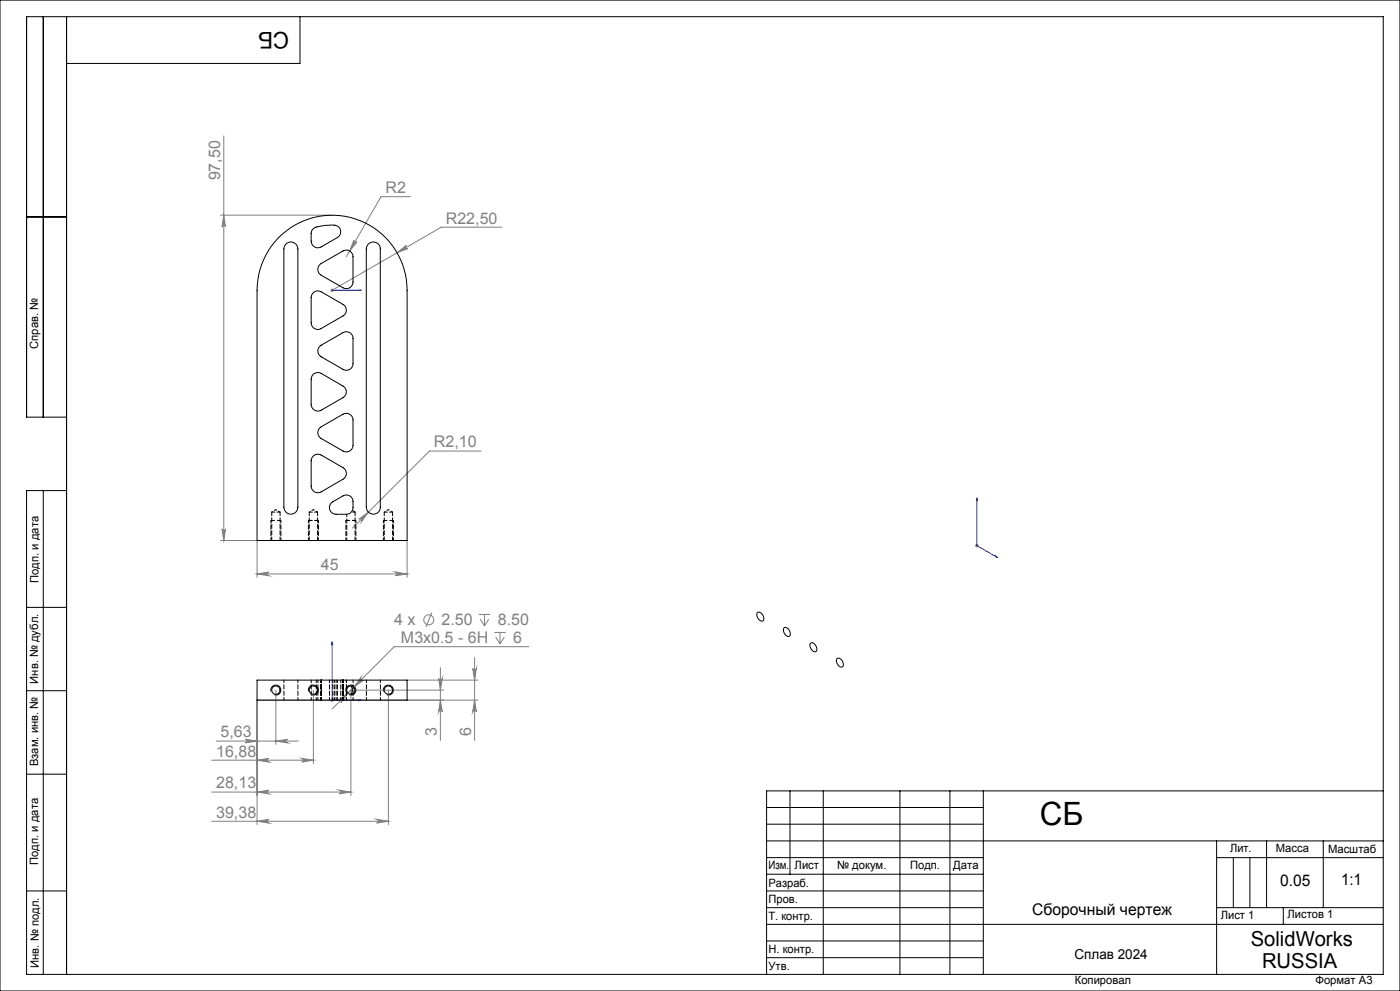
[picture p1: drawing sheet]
<svg xmlns="http://www.w3.org/2000/svg" width="420mm" height="297mm" viewBox="0 0 420 297" stroke-linecap="round" stroke-linejoin="round" font-family="sans-serif">
<g fill="none" stroke="#808080" stroke-width=".3">
<path d="M67.1 40.7v121.3M123.1 58.9h-8.8l-10.4 18M66.1 64.5h33.5M67.1 64.5l.6 3.5a.53 .53 0 0 0-.6-.5 .53 .53 0 0 0-.5 .5zM106.2 71.9a.55 .55 0 0 0 .2 .7 .55 .55 0 0 0 .7-.1l-2.2 2.7zM119.1 75.7l2.8-2.2a.55 .55 0 0 0-.2 .7 .55 .55 0 0 0 .7 .3zM150.6 68.1h-18.2l-32.8 18.9M99.1 87h1M99.3 86.6l.7 .7M99.6 86.5v1M100 86.6l-.7 .7M144.3 135.2h-15.5l-23 23.1"/>
<path d="M66.6 158.5a.53 .53 0 0 0 .5 .5 .53 .53 0 0 0 .6-.5l-.6 3.5zM107.7 155.6l2.8-2.1-2.1 2.8a.55 .55 0 0 0 0-.7 .55 .55 0 0 0-.7 0zM66.1 162h11v11M77.1 172h45M77.1 172l3.5-.6a.55 .55 0 0 0-.5 .6 .55 .55 0 0 0 .5 .5zM118.6 171.4l3.5 .6-3.5 .5a.55 .55 0 0 0 .5-.5 .55 .55 0 0 0-.5-.6zM122.1 162v11M292.6 163.5h1M292.7 163.2l.7 .7M293.1 163v1M293.4 163.2l-.7 .7M129.5 183.6l-1.7 4.3"/>
<path d="M142.4 197.1v24.8M143.6 184.1h3.4M144 185.5l1.3 2.1M145.3 184.1v3.5M146.6 185.5l-1.3 2.1M148.3 189.5h3.4M148.7 190.9l1.3 2.1M150 189.5v3.5M151.3 190.9l-1.3 2.1M158.7 193.8h-40.4l-18.7 18.7M77.1 209.8v37.3M82.8 206.8v16.3"/>
<path d="M94 206.8v22M99.3 209.5l.7 .7M99.6 209.3v1M100 209.5l-.7 .7M101.5 209.8l2.9-2.1-2.1 2.9a.54 .54 0 0 0 0-.8 .54 .54 0 0 0-.8 0zM108.2 203.1a.55 .55 0 0 0 .1 .7 .55 .55 0 0 0 .7 .1l-2.8 2zM116.5 206.8v40.3M122.1 203.8h21.3M131.6 203.3a.55 .55 0 0 0 .5 .5 .55 .55 0 0 0 .6-.5l-.6 3.5zM132.1 209.8l.6 3.5a.55 .55 0 0 0-.6-.5 .55 .55 0 0 0-.5 .5zM132.1 200.1v21.8M133.1 206.8h-27.8v31.6"/>
<path d="M141.8 200.3a.55 .55 0 0 0 .6 .5 .55 .55 0 0 0 .5-.5l-.5 3.5zM142.4 209.8l.5 3.5a.55 .55 0 0 0-.5-.5 .55 .55 0 0 0-.6 .5zM143.4 209.8h-66.2M63.5 237.4h41.8M63.5 227.8h30.5M64.8 222.1h24.7M73.6 221.6l3.5 .5-3.5 .5a.53 .53 0 0 0 .5-.5 .53 .53 0 0 0-.5-.5zM77.1 237.4l3.5-.6a.55 .55 0 0 0-.5 .6 .55 .55 0 0 0 .5 .5zM77.1 227.8l3.5-.5a.55 .55 0 0 0-.5 .5 .55 .55 0 0 0 .5 .6zM82.8 222.1l3.5-.5a.53 .53 0 0 0-.6 .5 .53 .53 0 0 0 .6 .5zM90.5 227.3l3.5 .5-3.5 .6a.55 .55 0 0 0 .5-.6 .55 .55 0 0 0-.5-.5zM101.7 236.8l3.6 .6-3.6 .5a.55 .55 0 0 0 .6-.5 .55 .55 0 0 0-.6-.6z"/>
<path d="M63.5 246.1h53M77.1 246.1l3.5-.5a.55 .55 0 0 0-.5 .5 .55 .55 0 0 0 .5 .6zM113 245.6l3.5 .5-3.5 .6a.55 .55 0 0 0 .5-.6 .55 .55 0 0 0-.5-.5z"/>
<circle cx="128.6" cy="185.8" r="1.51"/>
</g>
<g fill="none" stroke="#000" stroke-width=".3">
<path d="M0 0h420v297h-420zM13 5v120M20 5v287M90 5v14h-70M8 65h12M20 125h-12v-120h407v287h-407v-145h12M13 147v145M8 182h12M227.3 183.5a1.68 1.68 0 0 1 1.5 2.6 1.79 1.79 0 0 1-1.5-2.6zM235.2 188.1a1.68 1.68 0 0 1 1.6 .8 1.68 1.68 0 0 1 0 1.8 1.79 1.79 0 0 1-1.6-2.6zM243 192.9a1.2 1.2 0 0 1 1.9 1l.1 .3a.77 .77 0 0 1-.3 1.1 .77 .77 0 0 1-1-.4l-.7-1zM251.1 197.3a1.66 1.66 0 0 1 1.6 .8 1.66 1.66 0 0 1 0 1.8 1.78 1.78 0 0 1-1.6-2.6z"/>
<path d="M8 207h12M81.3 207.2a1.5 1.5 0 0 1 1.3-1.9 1.5 1.5 0 0 1 1.7 1.7 1.5 1.5 0 0 1-1.9 1.3M92.6 207.2a1.5 1.5 0 0 1 1.3-1.9 1.5 1.5 0 0 1 1.6 1.7 1.5 1.5 0 0 1-1.9 1.3M103.8 207.2a1.5 1.5 0 0 1 1.3-1.9 1.5 1.5 0 0 1 1.7 1.7 1.5 1.5 0 0 1-1.9 1.3M115 207.2a1.51 1.51 0 0 1 1.3-1.9 1.51 1.51 0 0 1 1.7 1.6 1.51 1.51 0 0 1-1.9 1.4M8 232h12M237 237v25M247 237v55M270 237v55M285 237v55M295 237v55M415 237h-185v55"/>
<path d="M230 257h65M230 242h65M230 247h65M230 252h185M365 252v40M365 257h50M370 257v15M375 257v15M380 252v20M397 252v20M8 267h12M230 262h65"/>
<path d="M230 267h65M230 272h65M230 277h185M365 272h50M385 272v5M230 282h65M230 287h65"/>
</g>
<path d="M81.3 156h3M92.5 156h3M103.8 156h3M115 156h3" fill="none" stroke="#000" stroke-width=".3" stroke-dasharray="1.3 .6" stroke-dashoffset=".1" stroke-linecap="butt"/>
<path d="M92.8 156h2.5M104 156h2.5" fill="none" stroke="#000" stroke-width=".3" stroke-dasharray="1.3 .6" stroke-dashoffset=".3" stroke-linecap="butt"/>
<path d="M99.4 87h.4zM99.6 87h.1M99.6 87h8.8M108.4 87h-.9h.9M293.1 149.3l.1 .8-.3-.2zM293.1 149.3v14.2l6.2 3.6M298.6 166.5l.7 .6-.7-.2zM99.6 192.4v17.4h8.8M99.6 192.4l.2 .8h-.4zM107.5 209.6l.9 .2-.9 .2z" fill="none" stroke="#00f" stroke-width=".3"/>
<path d="M81.3 156v6M92.5 156v6M103.8 156v6M115 156v6M84.3 162v-6M95.5 162v-6M106.8 162v-6M118 162v-6" fill="none" stroke="#000" stroke-width=".3" stroke-dasharray="1.3 .6" stroke-dashoffset=".5"/>
<path d="M81.3 156h.1M92.5 156h.1M92.8 156h.1M103.8 156h.1M104 156h.1M115 156h.1" fill="none" stroke="#000" stroke-width=".3" stroke-dasharray="1.3 .6"/>
<g fill="#00f">
<path d="M107.5 87h.9zM99.4 87h.4z"/>
<path d="M107.5 209.6l.9 .2-.9 .2zM99.6 192.4l.2 .8h-.4z"/>
<path d="M298.6 166.5l.7 .6-.7-.2zM293.1 149.3l.1 .8-.3-.2z"/>
</g>
<g fill="#808080">
<path d="M77.1 172l3.5-.6a.55 .55 0 0 0-.5 .6 .55 .55 0 0 0 .5 .5zM118.6 171.4l3.5 .6-3.5 .5a.55 .55 0 0 0 .5-.5 .55 .55 0 0 0-.5-.6zM106.2 71.9l-1.3 3.3 2.2-2.7a.55 .55 0 0 1-.7 .1 .55 .55 0 0 1-.2-.7zM119.1 75.7l3.3-1.2a.55 .55 0 0 1-.7-.3 .55 .55 0 0 1 .2-.7zM107.7 155.6a.55 .55 0 0 1 .7 0 .55 .55 0 0 1 0 .7l2.1-2.8zM101.5 209.8a.54 .54 0 0 1 .8 0 .54 .54 0 0 1 0 .8l2.1-2.9zM108.2 203.1l-2 2.8 2.8-2a.55 .55 0 0 1-.7-.1 .55 .55 0 0 1-.1-.7zM77.1 237.4l3.5-.6a.55 .55 0 0 0-.5 .6 .55 .55 0 0 0 .5 .5zM101.7 236.8l3.6 .6-3.6 .5a.55 .55 0 0 0 .6-.5 .55 .55 0 0 0-.6-.6zM73.6 221.6l3.5 .5-3.5 .5a.53 .53 0 0 0 .5-.5 .53 .53 0 0 0-.5-.5zM82.8 222.1l3.5-.5a.53 .53 0 0 0-.6 .5 .53 .53 0 0 0 .6 .5zM77.1 227.8l3.5-.5a.55 .55 0 0 0-.5 .5 .55 .55 0 0 0 .5 .6zM90.5 227.3l3.5 .5-3.5 .6a.55 .55 0 0 0 .5-.6 .55 .55 0 0 0-.5-.5zM77.1 246.1l3.5-.5a.55 .55 0 0 0-.5 .5 .55 .55 0 0 0 .5 .6zM113 245.6l3.5 .5-3.5 .6a.55 .55 0 0 0 .5-.6 .55 .55 0 0 0-.5-.5z"/>
<path d="M66.6 158.5a.53 .53 0 0 0 .5 .5 .53 .53 0 0 0 .6-.5l-.6 3.5zM67.1 64.5l.6 3.5a.53 .53 0 0 0-.6-.5 .53 .53 0 0 0-.5 .5zM132.1 209.8l.6 3.5a.55 .55 0 0 0-.6-.5 .55 .55 0 0 0-.5 .5zM131.6 203.3a.55 .55 0 0 0 .5 .5 .55 .55 0 0 0 .6-.5l-.6 3.5z"/>
<path d="M141.8 200.3a.55 .55 0 0 0 .6 .5 .55 .55 0 0 0 .5-.5l-.5 3.5zM142.4 209.8l.5 3.5a.55 .55 0 0 0-.5-.5 .55 .55 0 0 0-.6 .5z"/>
</g>
<g fill="none" stroke="#000" stroke-width=".3">
<path d="M83.4 71.4a22.5 22.5 0 0 1 24.6-5.3 22.5 22.5 0 0 1 14.1 20.9v75h-45v-75a22.7 22.7 0 0 1 6.3-15.6zM85.7 73.2a2.1 2.1 0 0 1 2.3-.5 2.1 2.1 0 0 1 1.4 1.9v77.4a2.1 2.1 0 0 1-2.1 2.1 2.1 2.1 0 0 1-2.1-2.1v-77.4zM93.8 68.8a8.4 8.4 0 0 1 5.1-1.3 2.38 2.38 0 0 1 3.3 2.2l-.6 1.2-5.3 3.1a2.01 2.01 0 0 1-3-1.7l.1-2.6zM96 79.3l6.9-4.1a1.99 1.99 0 0 1 3 1.7v7.6a2.01 2.01 0 0 1-3 1.8l-6.6-3.8a2.01 2.01 0 0 1-.3-3.2zM110.4 73.2a2.1 2.1 0 0 1 2.3-.5 2.1 2.1 0 0 1 1.4 1.9v77.4a2.1 2.1 0 0 1-2.1 2.1 2.1 2.1 0 0 1-2.1-2.1v-77.4zM94.2 87.6a1.91 1.91 0 0 1 2.1-.1l6.6 3.7a2 2 0 0 1 0 3.5l-6.6 3.8a2.01 2.01 0 0 1-3-1.8v-7.5l.3-.9zM94.2 112l1.3-.3 .8 .2 6.6 3.8a1.99 1.99 0 0 1 0 3.5l-6.6 3.7a2.01 2.01 0 0 1-3-1.7v-7.5l.3-1zM96 103.7l6.9-4a1.99 1.99 0 0 1 3 1.7v7.6a1.99 1.99 0 0 1-3 1.7l-6.6-3.8a1.97 1.97 0 0 1-.3-3.2zM93.8 136.8l.4-.3a1.91 1.91 0 0 1 2.1-.1l6.6 3.8a2 2 0 0 1 0 3.4l-6.6 3.8a2.01 2.01 0 0 1-3-1.7v-7.6zM96 128.2l6.9-4.1a1.99 1.99 0 0 1 3 1.8v7.6a2.01 2.01 0 0 1-3 1.7l-6.6-3.8a2.01 2.01 0 0 1-.3-3.2zM99.4 150.7l3.5-2.1a1.99 1.99 0 0 1 3 1.8 3.8 3.8 0 0 1-.3 2.8l-.6 .6-.7 .3h-3.5a2 2 0 0 1-1.8-1.2 2 2 0 0 1 .4-2.2zM77.1 203.8h45v6h-45z"/>
<path d="M105.4 205.6l.3 .9-.3 1.6"/>
<circle cx="82.7" cy="206.8" r="1.25"/>
<circle cx="94" cy="206.8" r="1.25"/>
<circle cx="105.2" cy="206.8" r="1.25"/>
<circle cx="116.5" cy="206.8" r="1.25"/>
</g>
<path d="M84 153.5h-2.5M95.3 153.5h-2.5M117.8 153.5h-2.5" fill="none" stroke="#000" stroke-width=".3" stroke-dasharray="1.3 .6" stroke-dashoffset=".3"/>
<path d="M106.5 153.5h-1.1" fill="none" stroke="#000" stroke-width=".3" stroke-dasharray="1.3 .6" stroke-dashoffset=".6"/>
<path d="M81.5 153.5v8.5M92.8 153.5v8.5M115.3 153.5v8.5M84 162v-8.5M95.3 162v-8.5M106.5 162v-8.5M117.8 162v-8.5" fill="none" stroke="#000" stroke-width=".3" stroke-dasharray="1.3 .6" stroke-dashoffset=".2"/>
<g fill="none" stroke="#000" stroke-width=".3" stroke-dasharray="1.3 .6" stroke-dashoffset=".5">
<path d="M104 154.1v7.9M106.5 153.5l-.8-.5M85.2 209.8v-6M89.4 209.8v-6M93.4 203.8v6M94.9 203.8v6M95.4 203.8v6M96.4 209.8v-6M96.4 203.8v6M98.8 203.8v6M99.8 203.8v6M100.3 209.8v-6"/>
<path d="M100.8 209.8v-6M101.2 203.8v6M102.2 209.8v-6M102.9 209.8v-6M102.9 203.8v6M103.9 203.8v6M103.9 209.8v-6M105.9 209.8v-6M109.9 209.8v-6M114.1 209.8v-6"/>
</g>
<path d="M82.8 152.7l-1.3 .8M84 153.5l-1.2-.8M94 152.7l-1.2 .8M95.3 153.5l-1.3-.8M116.5 152.7l-1.2 .8M117.8 153.5l-1.3-.8" fill="none" stroke="#000" stroke-width=".3" stroke-dasharray="1.3 .6" stroke-dashoffset=".7"/>
<text font-size="9.6" x="311.9" y="247.3">СБ</text>
<text font-size="6.9" x="86.8" y="9.5" transform="rotate(-180 86.8 9.5)">СБ</text>
<g font-size="6.2">
<text x="375.2" y="283.5">SolidWorks</text>
<text x="378.6" y="290">RUSSIA</text>
</g>
<g font-size="4.8" fill="#808080">
<text x="66.1" y="54.1" transform="rotate(-90 66.1 54.1)">97,50</text>
<text x="115.6" y="57.9">R2</text>
<text x="133.7" y="67">R22,50</text>
<text x="130.2" y="134.1">R2,10</text>
<text x="96.3" y="170.9">45</text>
<text x="118.3" y="187.3">4 x</text>
<text x="132.5" y="187.3">2.50</text>
<text x="149.3" y="187.3">8.50</text>
<text x="120.3" y="192.7">M3x0.5 - 6H</text>
<text x="154" y="192.7">6</text>
<text x="66.2" y="221">5,63</text>
<text x="131.1" y="220.6" transform="rotate(-90 131.1 220.6)">3</text>
<text x="141.3" y="220.6" transform="rotate(-90 141.3 220.6)">6</text>
<text x="64.8" y="226.7">16,88</text>
<text x="64.8" y="236.3">28,13</text>
<text x="64.8" y="245">39,38</text>
</g>
<g font-size="4.8">
<text x="384" y="265.6">0.05</text>
<text x="402.3" y="265.3">1:1</text>
<text x="309.6" y="274.1">Сборочный чертеж</text>
</g>
<text font-size="4.1" x="322.4" y="287.3">Сплав 2024</text>
<g font-size="3.4">
<text x="11.5" y="104.5" transform="rotate(-90 11.5 104.5)">Справ. №</text>
<text x="11.6" y="174.7" transform="rotate(-90 11.6 174.7)">Подп. и дата</text>
<text x="11.4" y="204.9" transform="rotate(-90 11.4 204.9)">Инв. № дубл.</text>
<text x="11.4" y="229.6" transform="rotate(-90 11.4 229.6)">Взам. инв. №</text>
<text x="369" y="255.5">Лит.</text>
<text x="382.8" y="255.5">Масса</text>
<text x="398.4" y="255.6">Масштаб</text>
<text x="11.4" y="259.2" transform="rotate(-90 11.4 259.2)">Подп. и дата</text>
<text x="230.5" y="260.5">Изм.</text>
<text x="238.4" y="260.4">Лист</text>
<text x="251.1" y="260.4">№ докум.</text>
<text x="273" y="260.4">Подп.</text>
<text x="286" y="260.4">Дата</text>
<text x="230.5" y="265.7">Разраб.</text>
<text x="230.5" y="275.7">Т. контр.</text>
<text x="230.6" y="270.7">Пров.</text>
<text x="366.2" y="275.3">Лист 1</text>
<text x="386.3" y="275.2">Листов 1</text>
<text x="230.6" y="285.7">Н. контр.</text>
<text x="11.6" y="290" transform="rotate(-90 11.6 290)">Инв. № подл.</text>
<text x="230.6" y="290.7">Утв.</text>
<text x="322.5" y="295">Копировал</text>
<text x="394.6" y="295">Формат А3</text>
</g>
</svg>
